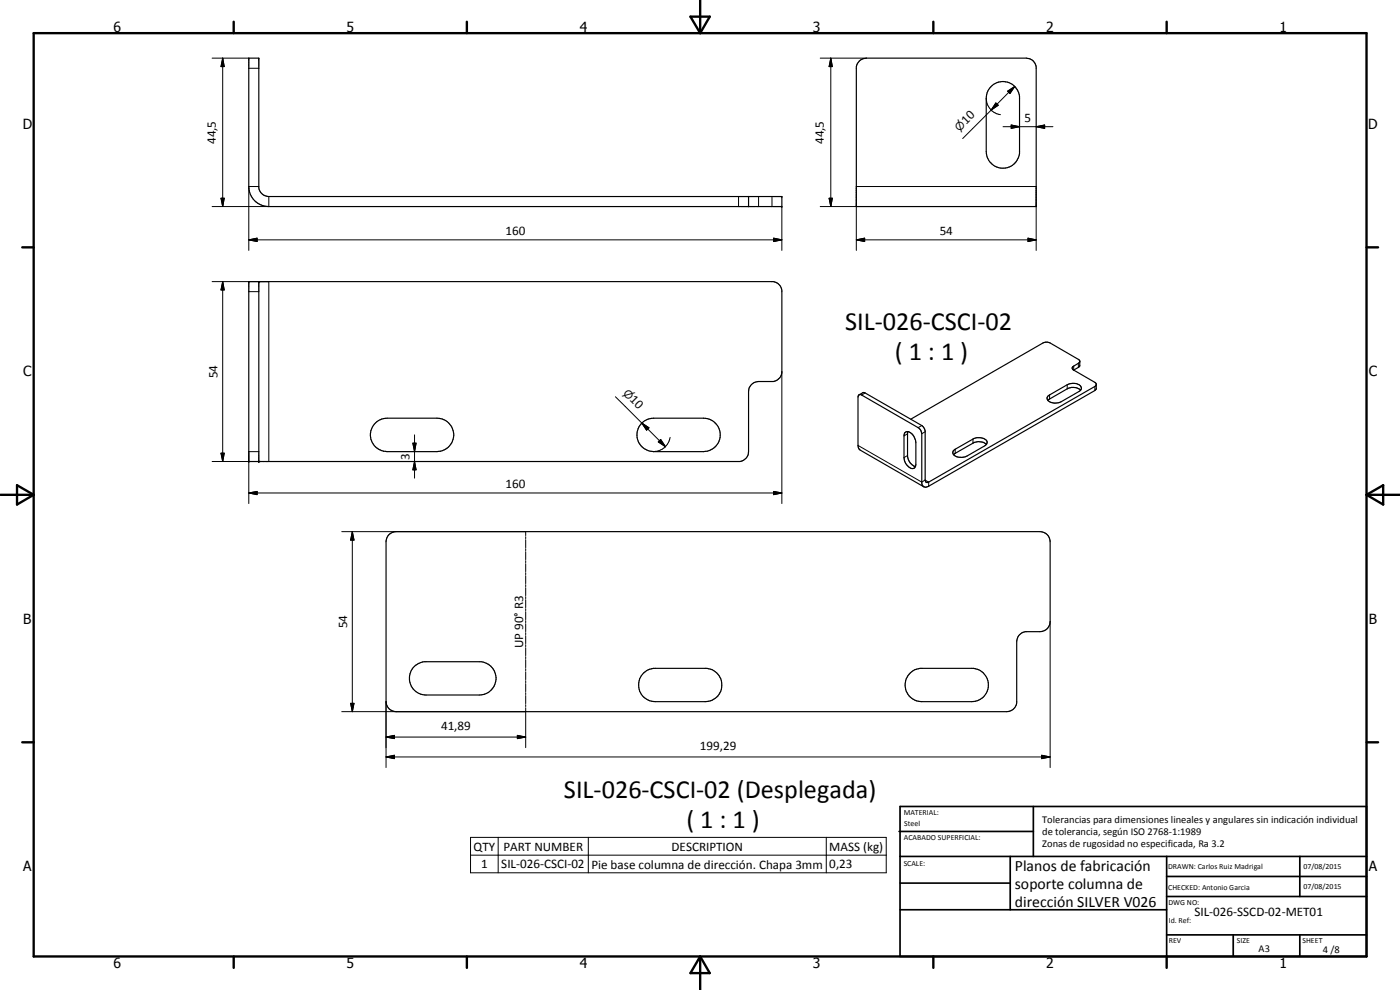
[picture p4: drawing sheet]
<svg xmlns="http://www.w3.org/2000/svg" width="420mm" height="297mm" viewBox="0 0 420 297" stroke-linecap="round" stroke-linejoin="round" font-family="sans-serif">
<g fill="none" stroke="#000" stroke-width=".35">
<path d="M74.7 17.4h3v39a3 3 0 0 0 3 2.6h153.9v3h-153.9a6 6 0 0 1-6-6zM257.9 18.3l1-.6 1.1-.3h48a3 3 0 0 1 3 2.7v41.9h-54v-41.9l.4-1.1zM297.4 26a5 5 0 0 1 5.2-1.3 5 5 0 0 1 3.4 4.3v17a5 5 0 0 1-5.3 4.5 5 5 0 0 1-4.7-5v-16l.2-1.6zM224.7 59v3M74.7 84.5h157.4a2.98 2.98 0 0 1 2.5 2.6v24.8a3.2 3.2 0 0 1-2.5 2.6h-4.4a3 3 0 0 0-3 3v18a3 3 0 0 1-2.6 3h-147.4zM77.7 84.5v54M257.8 118.4h.6l17.7 10.4 .5 1.3v14.8l.6 1.1M257.8 118.4l-.3 .7v14.5l.3 1.1 19.4 11.3M314.5 118.8l5.8-3.4a3 3 0 0 1 4.2 .9v.4l-.4 .6-5.6 3.2a3.4 3.4 0 0 1-4.2-.6v-.6zM322.2 111l6.5 3.9 .3 .3-.1 1.7-50.2 29-.8 .3-.7-.2M322.2 111l1.8-1v-1.9l-9.1-5.3h-1.6l-40 23M324.1 108.6l-1.9 1.3a.61 .61 0 0 0-.4 .5 .61 .61 0 0 0 .4 .6"/>
<path d="M324.3 117.1a3.3 3.3 0 0 0-4-.4l-5.8 3.4M329 115.5l-.4 .5-50.3 28.8-.5-.2-.1-.6v-14.7l-.5-1.1-.6-.5-17-9.8-.6-.1-1.2 .6M112.3 127.3a5.1 5.1 0 0 1 3.9-1.8h14.9a5 5 0 0 1 5.1 5 5 5 0 0 1-5.1 5h-14.9a5.1 5.1 0 0 1-4.5-2.9 5.1 5.1 0 0 1 .6-5.3zM192.4 127.3l1.2-1.1 2-.7h15.5a5 5 0 0 1 5 5 5 5 0 0 1-5 5h-14.9a5 5 0 0 1-4.6-2.9 5 5 0 0 1 .8-5.3zM271.6 129.8a1.55 1.55 0 0 1 2.4 .7l.8 1.6 .1 .7v6.5a1.17 1.17 0 0 1-.8 1.3 1.17 1.17 0 0 1-1.4-.5l-.9-1.1-.5-1.7v-6.5zM272.5 129.5l-.1 7.5a3.5 3.5 0 0 0 2.3 3M286.1 135.3l5.9-3.6a3.2 3.2 0 0 1 4.2 .9l-.4 1-5.6 3.2a3.1 3.1 0 0 1-4.2-.9zM296 133.3a3.6 3.6 0 0 0-4-.3l-5.8 3.4M116.7 160.4l1-.6 1.2-.3h193.2a3 3 0 0 1 3.1 3v24a3 3 0 0 1-3.1 3h-4.3a3.1 3.1 0 0 0-2.7 3v18.4a3 3 0 0 1-2.9 2.6h-183.3a3 3 0 0 1-3-3v-48l.2-1.1zM124 200.3l1.8-1.3 1.5-.5h17.1a5 5 0 0 1 4.5 5.3 5 5 0 0 1-5.1 4.7h-16a5 5 0 0 1-4.5-2.9 5 5 0 0 1 .7-5.3zM193.2 201.9l1.4-.9 1.5-.5h16.1a5 5 0 0 1 4.4 5.3 5 5 0 0 1-4.9 4.7h-15.1a5 5 0 0 1-4.6-3.1 5 5 0 0 1 1.2-5.5zM273.2 201.9a4.6 4.6 0 0 1 2.9-1.4h16.1a5 5 0 0 1 4.4 5.3 5 5 0 0 1-5 4.7h-15a5 5 0 0 1-4.6-3.1 5 5 0 0 1 1.2-5.5z"/>
</g>
<g fill="none" stroke="#000" stroke-width=".3">
<path d="M63.7 17.4h11M66.8 17.4l.5 2.6h-1zM66.8 17.4v44.6M246.2 17.4h13.8M249.3 17.4l.5 2.6h-1zM249.3 17.4v44.6M74.7 20.5h3M296 29.5a5.1 5.1 0 0 0 4.3 4.9M298.9 30.9l.7 .7-2.1 1.4zM301 38h15M302.4 27.3l2.1-1.3-1.4 2.1zM303.5 37.5l2.5 .5-2.5 .5z"/>
<path d="M304.5 26l-15.6 15.6M311 38l2.5-.5v1zM66.3 59.5h1l-.5 2.5zM77.7 56h-3v19.1M80.7 59v3h-17M221.6 59v3M227.7 59v3M231.7 59v3M248.8 59.5h1l-.5 2.5zM74.7 72l2.5-.5v1zM74.7 72h159.9M232.2 71.5l2.4 .5-2.4 .5z"/>
<path d="M234.6 62v13.1M246.2 62h10.8M257 72l2.5-.5v1zM257 75.1v-19.1h54v19.1M257 72h54M308.5 71.5l2.5 .5-2.5 .5zM63.7 84.5h17v54h-17M66.8 84.5l.5 2.5h-1zM66.8 84.5v54M74.7 87.5h3M184.7 119l15 15M234.6 111.5v39.6"/>
<path d="M259.6 117.9l-1 .6M315 118.5v1.2M320.3 115.4v1.3M322.2 109.9v1.1M323.6 109v1.2M328.6 116v1.2M66.3 136h1l-.5 2.5zM77.7 135.5h-3v15.6M123.9 133h1l-.5 2.5zM124.4 138.5l.5 2.5h-1zM124.4 130.5v13M192.6 126.9l2.2 1.5-.8 .7z"/>
<path d="M197.6 132.6l.7-.7 1.4 2.1zM198.3 131.9l1.4 2.1-2.1-1.4zM201.1 131.2a5.1 5.1 0 0 1-4.9 4.3M257.5 133.6l19.1 11.1 1.1-.6 1 .6v1.2M272.4 136.7l-1.1 .6M272.4 130.2l-1.1 .6M276.6 127.7l-1.1 .6M277.7 129.5l-1.1 .6M286.7 134.8v1.2M292 131.7v1.3M74.7 147.9l2.5-.5v1zM74.7 147.9h159.9"/>
<path d="M102.6 159.5h55.2v1.2M105.7 159.5l.5 2.6h-1zM105.7 159.5v54M232.2 147.4l2.4 .5-2.4 .5zM157.8 161v.6M157.8 161.9v2.4M157.8 164.6v.6M157.8 165.5v2.4M157.8 168.2v.6M157.8 169.1v2.4M157.8 171.8v.6M157.8 172.7v2.4"/>
<path d="M157.8 175.4v.6M157.8 176.3v2.4M157.8 179v.6M157.8 179.9v2.4M157.8 182.6v.6M157.8 183.5v2.4M157.8 186.2v.6M157.8 187.1v2.4M157.8 189.8v.6M157.8 190.7v2.4M157.8 193.4v.6M157.8 194.3v2.4"/>
<path d="M157.8 197v.6M157.8 197.9v2.4M315.2 186.5v43.8M102.6 213.5h55.2M105.2 211h1l-.5 2.5zM115.9 210.5v19.8M157.8 200.6v.6M157.8 201.5v2.4M157.8 204.2v.7M157.8 205.1v2.4M157.8 207.8v.6M157.8 208.7v2.4"/>
<path d="M157.8 211.4v.6M157.8 212.3v12M115.9 221.1l2.5-.5v1zM115.9 227.1l2.5-.5v1zM115.9 221.1h41.9M115.9 227.1h199.3M155.3 220.6l2.5 .5-2.5 .5zM312.6 226.6l2.6 .5-2.6 .5zM141.2 251.2h124.8v10.7h-124.8zM141.2 256.6h124.8M149.5 251.2v10.7M176.6 251.2v10.7"/>
<path d="M248 251.2v10.7"/>
</g>
<g fill="#000">
<circle cx="234.6" cy="59" r=".18"/>
<circle cx="234.6" cy="62" r=".18"/>
<circle cx="74.7" cy="84.5" r=".18"/>
<circle cx="77.7" cy="84.5" r=".18"/>
<circle cx="74.7" cy="138.5" r=".18"/>
<circle cx="77.7" cy="138.5" r=".18"/>
</g>
<g fill="none" stroke="#000" stroke-width=".71">
<path d="M10.1 9.9h400v277.1h-400zM70.1 6.5v3.4M140.1 6.5v3.4M207.2 5h5.8l-2.9 4.9zM210.1 0v9.9M280.1 6.5v3.4M350.1 6.5v3.4M6.7 74.2h3.4M410.1 74.2h3.5M.1 148.5h10M5.1 145.6l5 2.9-5 2.9zM410.1 148.5h10"/>
<path d="M410.1 148.5l5-2.9v5.8zM6.7 222.7h3.4M410.1 222.7h3.5M70.1 287v3.4M140.1 287v3.4M210.1 287v10M210.1 287l2.9 5h-5.8zM280.1 287v3.4M350.1 287v3.4"/>
</g>
<g fill="none" stroke="#000" stroke-width=".51">
<path d="M269.8 249.5h40.3M270.1 242h140v45h-140zM270.1 257h140M303.2 257v16M310.1 242v15M350.1 257v30M390.1 257v12M270.1 265h33.1M270.1 273h80M350.1 269h60M350.1 263h60M350.1 280.5h60"/>
<path d="M370.1 280.5v6.5M390.1 280.5v6.5"/>
</g>
<g fill="#000">
<path d="M66.8 17.4l.5 2.6h-1zM249.3 17.4l.5 2.6h-1zM298.9 30.9l.7 .7-2.1 1.4zM302.4 27.3l2.1-1.3-1.4 2.1zM303.5 37.5l2.5 .5-2.5 .5zM311 38l2.5-.5v1zM66.3 59.5h1l-.5 2.5zM248.8 59.5h1l-.5 2.5zM74.7 72l2.5-.5v1zM232.2 71.5l2.4 .5-2.4 .5zM257 72l2.5-.5v1zM308.5 71.5l2.5 .5-2.5 .5z"/>
<path d="M66.8 84.5l.5 2.5h-1zM66.3 136h1l-.5 2.5zM123.9 133h1l-.5 2.5zM192.6 126.9l2.2 1.5-.8 .7zM198.3 131.9l1.4 2.1-2.1-1.4zM74.7 147.9l2.5-.5v1zM124.4 138.5l.5 2.5h-1zM232.2 147.4l2.4 .5-2.4 .5zM105.7 159.5l.5 2.6h-1zM105.2 211h1l-.5 2.5zM115.9 221.1l2.5-.5v1zM115.9 227.1l2.5-.5v1z"/>
<path d="M155.3 220.6l2.5 .5-2.5 .5zM312.6 226.6l2.6 .5-2.6 .5z"/>
</g>
<g font-size="7.9">
<text x="253.6" y="99.1">SIL-026-CSCI-02</text>
<text x="268.6" y="108.1">( 1 : 1 )</text>
<text x="169.2" y="239.6">SIL-026-CSCI-02 (Desplegada)</text>
<text x="206.1" y="248.6">( 1 : 1 )</text>
</g>
<g font-size="4.7">
<text x="304.6" y="261.2">Planos de fabricación</text>
<text x="304.6" y="266.6">soporte columna de</text>
<text x="304.6" y="272">dirección SILVER V026</text>
</g>
<g font-size="4.2">
<text x="34" y="9.6">6</text>
<text x="104" y="9.6">5</text>
<text x="174" y="9.6">4</text>
<text x="244" y="9.6">3</text>
<text x="314" y="9.6">2</text>
<text x="384" y="9.6">1</text>
<text x="6.8" y="38.7">D</text>
<text x="410.6" y="38.7">D</text>
<text x="7" y="112.9">C</text>
<text x="410.8" y="112.9">C</text>
<text x="7" y="187.1">B</text>
<text x="410.8" y="187.1">B</text>
<text x="7" y="261.4">A</text>
<text x="410.8" y="261.4">A</text>
<text x="34" y="290.4">6</text>
<text x="104" y="290.4">5</text>
<text x="174" y="290.4">4</text>
<text x="244" y="290.4">3</text>
<text x="314" y="290.4">2</text>
<text x="384" y="290.4">1</text>
</g>
<g font-size="3.9">
<text x="289.9" y="37.5" transform="rotate(-45 289.9 37.5)">10</text>
<text x="307.5" y="36.5">5</text>
<text x="64.8" y="43.2" transform="rotate(-90 64.8 43.2)">44,5</text>
<text x="247.2" y="43.2" transform="rotate(-90 247.2 43.2)">44,5</text>
<text x="151.7" y="70.4">160</text>
<text x="282" y="70.4">54</text>
<text x="65.3" y="113.5" transform="rotate(-90 65.3 113.5)">54</text>
<text x="188.8" y="120.1" transform="rotate(45 188.8 120.1)">10</text>
<text x="122.9" y="138" transform="rotate(-90 122.9 138)">3</text>
<text x="151.7" y="146.4">160</text>
<text x="104.2" y="188.5" transform="rotate(-90 104.2 188.5)">54</text>
<text x="157" y="194.4" transform="rotate(-90 157 194.4)">UP 90° R3</text>
<text x="132.4" y="219.1">41,89</text>
<text x="210" y="225">199,29</text>
<text x="142.1" y="255.2">QTY</text>
<text x="151.1" y="255.2">PART NUMBER</text>
<text x="201.5" y="255.2">DESCRIPTION</text>
<text x="248.9" y="255.3">MASS (kg)</text>
<text x="144.4" y="260.5">1</text>
<text x="150.4" y="260.5">SIL-026-CSCI-02</text>
<text x="177.5" y="260.6">Pie base columna de dirección. Chapa 3mm</text>
<text x="248.9" y="260.5">0,23</text>
<text x="358.5" y="275">SIL-026-SSCD-02-MET01</text>
</g>
<g font-size="3.3">
<text x="287.9" y="39.5" transform="rotate(-45 287.9 39.5)">n</text>
<text x="186.8" y="118.1" transform="rotate(45 186.8 118.1)">n</text>
</g>
<g font-size="3.1">
<text x="312.7" y="246.8">Tolerancias para dimensiones lineales y angulares sin indicación individual</text>
<text x="312.7" y="250.4">de tolerancia, según ISO 2768-1:1989</text>
<text x="312.7" y="254">Zonas de rugosidad no especificada, Ra 3.2</text>
<text x="377.7" y="285.6">A3</text>
<text x="397" y="285.9">4 /8</text>
</g>
<g font-size="2.4">
<text x="271.2" y="244.4">MATERIAL:</text>
<text x="271.3" y="252">ACABADO SUPERFICIAL:</text>
<text x="271.4" y="247.9">Steel</text>
<text x="271.2" y="259.7">SCALE:</text>
<text x="350.6" y="260.8">DRAWN: Carlos Ruiz Madrigal</text>
<text x="391.2" y="260.6">07/08/2015</text>
<text x="350.6" y="267">CHECKED: Antonio Garcia</text>
<text x="391.2" y="266.7">07/08/2015</text>
<text x="350.6" y="271.4">DWG NO:</text>
<text x="350.8" y="276.9">Id. Ref:</text>
<text x="350.8" y="282.8">REV</text>
<text x="371.2" y="282.9">SIZE</text>
<text x="390.9" y="282.9">SHEET</text>
</g>
</svg>
